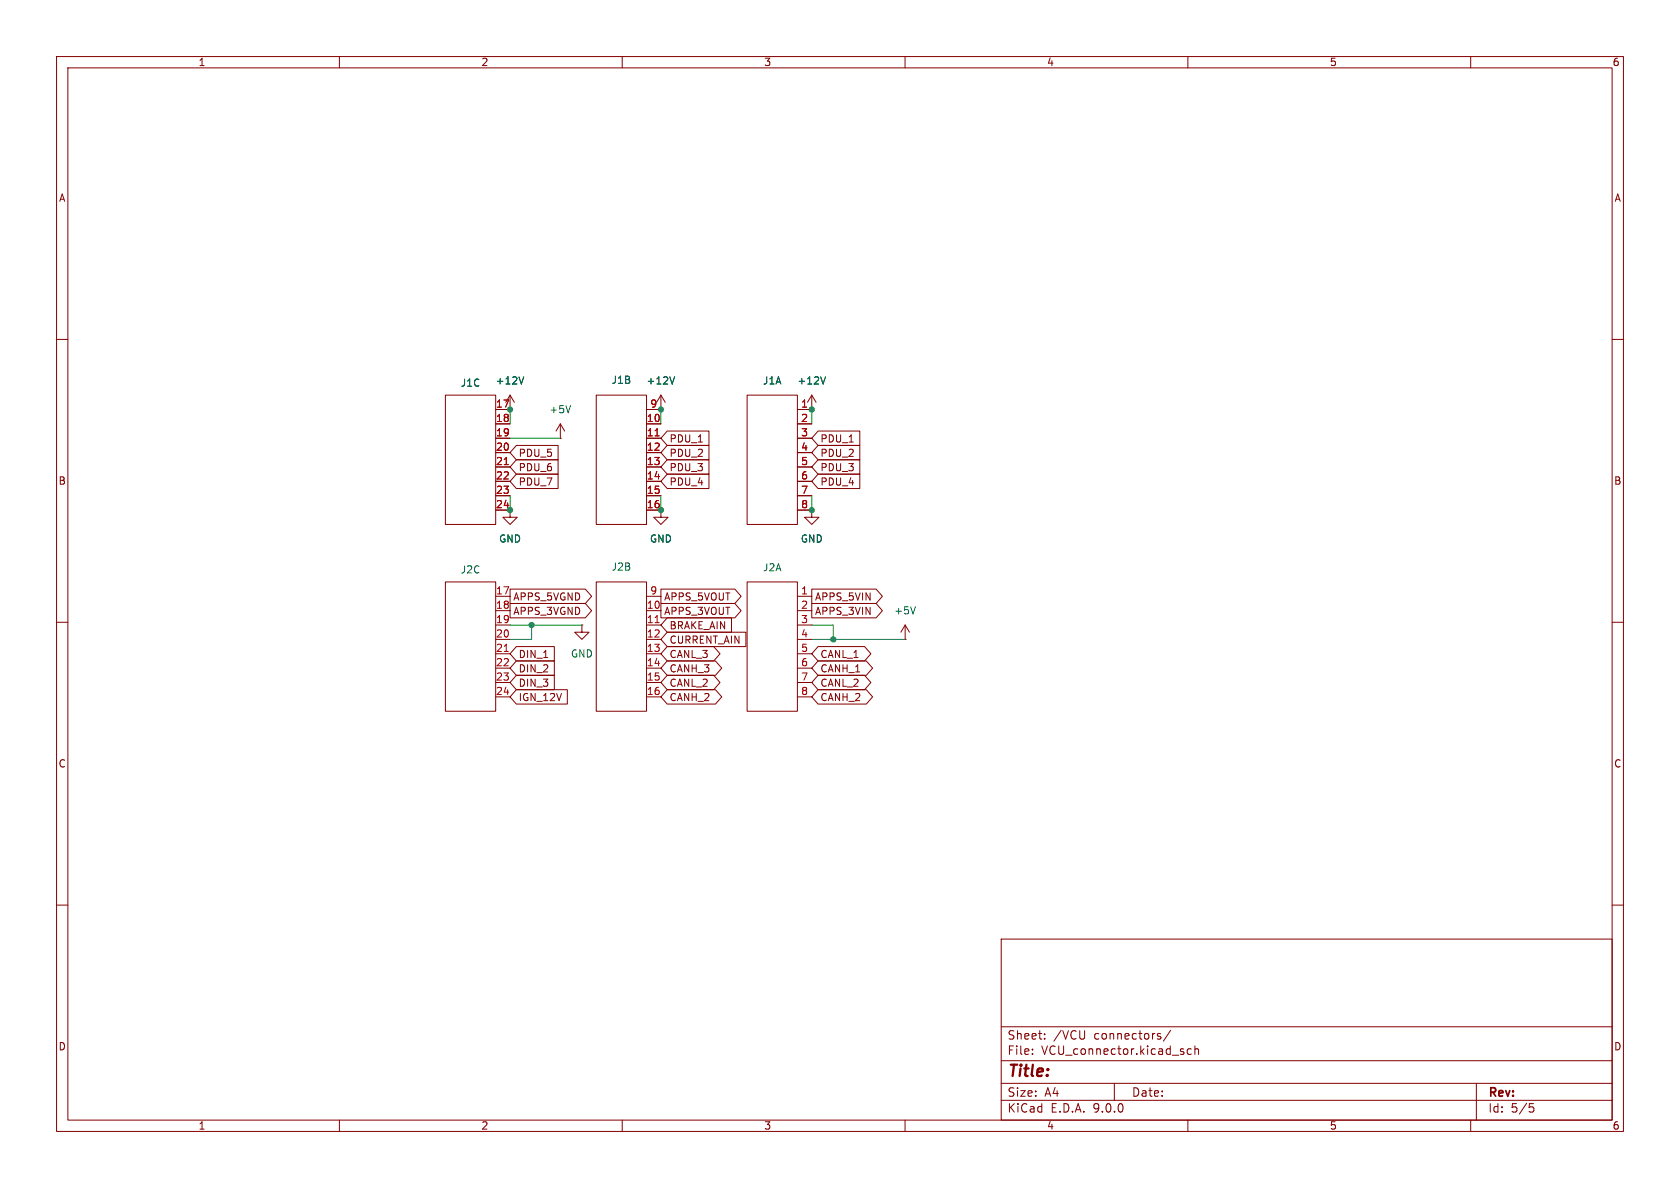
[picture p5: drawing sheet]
(kicad_sch
 (version 20250114)
 (generator "eeschema")
 (generator_version "9.0")
 (paper "A4")
 (lib_symbols
  (symbol "HD241:HD241" (exclude_from_sim no) (in_bom yes) (on_board yes)
   (property "Reference" "J" (at 3.81 1.27 0) (effects (font (size 1.27 1.27))))
   (property "Value" "" (at 0 0 0) (effects (font (size 1.27 1.27))))
   (property "Footprint" "" (at 0 0 0) (effects (font (size 1.27 1.27)) (hide yes)))
   (property "Datasheet" "" (at 0 0 0) (effects (font (size 1.27 1.27)) (hide yes)))
   (property "Description" "" (at 0 0 0) (effects (font (size 1.27 1.27)) (hide yes)))
   (symbol "HD241_0_1"
    (rectangle (start 0 0) (end 8.89 -22.86) (stroke (width 0) (type default)) (fill (type none))))
   (symbol "HD241_1_1"
    (pin bidirectional line (at 11.43 -2.54 180) (length 2.54) (name "" (effects (font (size 1.27 1.27)))) (number "1" (effects (font (size 1.27 1.27)))))
    (pin bidirectional line (at 11.43 -5.08 180) (length 2.54) (name "" (effects (font (size 1.27 1.27)))) (number "2" (effects (font (size 1.27 1.27)))))
    (pin bidirectional line (at 11.43 -7.62 180) (length 2.54) (name "" (effects (font (size 1.27 1.27)))) (number "3" (effects (font (size 1.27 1.27)))))
    (pin bidirectional line (at 11.43 -10.16 180) (length 2.54) (name "" (effects (font (size 1.27 1.27)))) (number "4" (effects (font (size 1.27 1.27)))))
    (pin bidirectional line (at 11.43 -12.7 180) (length 2.54) (name "" (effects (font (size 1.27 1.27)))) (number "5" (effects (font (size 1.27 1.27)))))
    (pin bidirectional line (at 11.43 -15.24 180) (length 2.54) (name "" (effects (font (size 1.27 1.27)))) (number "6" (effects (font (size 1.27 1.27)))))
    (pin bidirectional line (at 11.43 -17.78 180) (length 2.54) (name "" (effects (font (size 1.27 1.27)))) (number "7" (effects (font (size 1.27 1.27)))))
    (pin bidirectional line (at 11.43 -20.32 180) (length 2.54) (name "" (effects (font (size 1.27 1.27)))) (number "8" (effects (font (size 1.27 1.27))))))
   (symbol "HD241_2_1"
    (pin bidirectional line (at 11.43 -2.54 180) (length 2.54) (name "" (effects (font (size 1.27 1.27)))) (number "9" (effects (font (size 1.27 1.27)))))
    (pin bidirectional line (at 11.43 -5.08 180) (length 2.54) (name "" (effects (font (size 1.27 1.27)))) (number "10" (effects (font (size 1.27 1.27)))))
    (pin bidirectional line (at 11.43 -7.62 180) (length 2.54) (name "" (effects (font (size 1.27 1.27)))) (number "11" (effects (font (size 1.27 1.27)))))
    (pin bidirectional line (at 11.43 -10.16 180) (length 2.54) (name "" (effects (font (size 1.27 1.27)))) (number "12" (effects (font (size 1.27 1.27)))))
    (pin bidirectional line (at 11.43 -12.7 180) (length 2.54) (name "" (effects (font (size 1.27 1.27)))) (number "13" (effects (font (size 1.27 1.27)))))
    (pin bidirectional line (at 11.43 -15.24 180) (length 2.54) (name "" (effects (font (size 1.27 1.27)))) (number "14" (effects (font (size 1.27 1.27)))))
    (pin bidirectional line (at 11.43 -17.78 180) (length 2.54) (name "" (effects (font (size 1.27 1.27)))) (number "15" (effects (font (size 1.27 1.27)))))
    (pin bidirectional line (at 11.43 -20.32 180) (length 2.54) (name "" (effects (font (size 1.27 1.27)))) (number "16" (effects (font (size 1.27 1.27))))))
   (symbol "HD241_3_1"
    (pin bidirectional line (at 11.43 -2.54 180) (length 2.54) (name "" (effects (font (size 1.27 1.27)))) (number "17" (effects (font (size 1.27 1.27)))))
    (pin bidirectional line (at 11.43 -5.08 180) (length 2.54) (name "" (effects (font (size 1.27 1.27)))) (number "18" (effects (font (size 1.27 1.27)))))
    (pin bidirectional line (at 11.43 -7.62 180) (length 2.54) (name "" (effects (font (size 1.27 1.27)))) (number "19" (effects (font (size 1.27 1.27)))))
    (pin bidirectional line (at 11.43 -10.16 180) (length 2.54) (name "" (effects (font (size 1.27 1.27)))) (number "20" (effects (font (size 1.27 1.27)))))
    (pin bidirectional line (at 11.43 -12.7 180) (length 2.54) (name "" (effects (font (size 1.27 1.27)))) (number "21" (effects (font (size 1.27 1.27)))))
    (pin bidirectional line (at 11.43 -15.24 180) (length 2.54) (name "" (effects (font (size 1.27 1.27)))) (number "22" (effects (font (size 1.27 1.27)))))
    (pin bidirectional line (at 11.43 -17.78 180) (length 2.54) (name "" (effects (font (size 1.27 1.27)))) (number "23" (effects (font (size 1.27 1.27)))))
    (pin bidirectional line (at 11.43 -20.32 180) (length 2.54) (name "" (effects (font (size 1.27 1.27)))) (number "24" (effects (font (size 1.27 1.27))))))
   (embedded_fonts no))
  (symbol "power:+12V"
   (power)
   (pin_numbers (hide yes))
   (pin_names
    (offset 0) (hide yes)) (exclude_from_sim no) (in_bom yes) (on_board yes)
   (property "Reference" "#PWR" (at 0 -3.81 0) (effects (font (size 1.27 1.27)) (hide yes)))
   (property "Value" "+12V" (at 0 3.556 0) (effects (font (size 1.27 1.27))))
   (property "Footprint" "" (at 0 0 0) (effects (font (size 1.27 1.27)) (hide yes)))
   (property "Datasheet" "" (at 0 0 0) (effects (font (size 1.27 1.27)) (hide yes)))
   (property "Description" "Power symbol creates a global label with name \"+12V\"" (at 0 0 0) (effects (font (size 1.27 1.27)) (hide yes)))
   (symbol "+12V_0_1"
    (polyline (pts (xy -0.762 1.27) (xy 0 2.54)) (stroke (width 0) (type default)) (fill (type none)))
    (polyline (pts (xy 0 2.54) (xy 0.762 1.27)) (stroke (width 0) (type default)) (fill (type none)))
    (polyline (pts (xy 0 0) (xy 0 2.54)) (stroke (width 0) (type default)) (fill (type none))))
   (symbol "+12V_1_1"
    (pin power_in line (at 0 0 90) (length 0) (name "~" (effects (font (size 1.27 1.27)))) (number "1" (effects (font (size 1.27 1.27))))))
   (embedded_fonts no))
  (symbol "power:+5V"
   (power)
   (pin_numbers (hide yes))
   (pin_names
    (offset 0) (hide yes)) (exclude_from_sim no) (in_bom yes) (on_board yes)
   (property "Reference" "#PWR" (at 0 -3.81 0) (effects (font (size 1.27 1.27)) (hide yes)))
   (property "Value" "+5V" (at 0 3.556 0) (effects (font (size 1.27 1.27))))
   (property "Footprint" "" (at 0 0 0) (effects (font (size 1.27 1.27)) (hide yes)))
   (property "Datasheet" "" (at 0 0 0) (effects (font (size 1.27 1.27)) (hide yes)))
   (property "Description" "Power symbol creates a global label with name \"+5V\"" (at 0 0 0) (effects (font (size 1.27 1.27)) (hide yes)))
   (symbol "+5V_0_1"
    (polyline (pts (xy -0.762 1.27) (xy 0 2.54)) (stroke (width 0) (type default)) (fill (type none)))
    (polyline (pts (xy 0 2.54) (xy 0.762 1.27)) (stroke (width 0) (type default)) (fill (type none)))
    (polyline (pts (xy 0 0) (xy 0 2.54)) (stroke (width 0) (type default)) (fill (type none))))
   (symbol "+5V_1_1"
    (pin power_in line (at 0 0 90) (length 0) (name "~" (effects (font (size 1.27 1.27)))) (number "1" (effects (font (size 1.27 1.27))))))
   (embedded_fonts no))
  (symbol "power:GND"
   (power)
   (pin_numbers (hide yes))
   (pin_names
    (offset 0) (hide yes)) (exclude_from_sim no) (in_bom yes) (on_board yes)
   (property "Reference" "#PWR" (at 0 -6.35 0) (effects (font (size 1.27 1.27)) (hide yes)))
   (property "Value" "GND" (at 0 -3.81 0) (effects (font (size 1.27 1.27))))
   (property "Footprint" "" (at 0 0 0) (effects (font (size 1.27 1.27)) (hide yes)))
   (property "Datasheet" "" (at 0 0 0) (effects (font (size 1.27 1.27)) (hide yes)))
   (property "Description" "Power symbol creates a global label with name \"GND\" , ground" (at 0 0 0) (effects (font (size 1.27 1.27)) (hide yes)))
   (symbol "GND_0_1"
    (polyline (pts (xy 0 0) (xy 0 -1.27) (xy 1.27 -1.27) (xy 0 -2.54) (xy -1.27 -1.27) (xy 0 -1.27)) (stroke (width 0) (type default)) (fill (type none))))
   (symbol "GND_1_1"
    (pin power_in line (at 0 0 270) (length 0) (name "~" (effects (font (size 1.27 1.27)))) (number "1" (effects (font (size 1.27 1.27))))))
   (embedded_fonts no)))
 (junction
  (at 90.17 72.39)
  (diameter 0)
  (color 0 0 0 0))
 (junction
  (at 143.51 72.39)
  (diameter 0)
  (color 0 0 0 0))
 (junction
  (at 147.32 113.03)
  (diameter 0)
  (color 0 0 0 0))
 (junction
  (at 90.17 90.17)
  (diameter 0)
  (color 0 0 0 0))
 (junction
  (at 93.98 110.49)
  (diameter 0)
  (color 0 0 0 0))
 (junction
  (at 143.51 90.17)
  (diameter 0)
  (color 0 0 0 0))
 (junction
  (at 116.84 90.17)
  (diameter 0)
  (color 0 0 0 0))
 (junction
  (at 116.84 72.39)
  (diameter 0)
  (color 0 0 0 0))
 (wire
  (pts (xy 147.32 113.03) (xy 160.02 113.03))
  (stroke (width 0) (type default)))
 (wire
  (pts (xy 99.06 77.47) (xy 90.17 77.47))
  (stroke (width 0) (type default)))
 (wire
  (pts (xy 116.84 90.17) (xy 116.84 87.63))
  (stroke (width 0) (type default)))
 (wire
  (pts (xy 143.51 113.03) (xy 147.32 113.03))
  (stroke (width 0) (type default)))
 (wire
  (pts (xy 93.98 110.49) (xy 90.17 110.49))
  (stroke (width 0) (type default)))
 (wire
  (pts (xy 147.32 110.49) (xy 143.51 110.49))
  (stroke (width 0) (type default)))
 (wire
  (pts (xy 90.17 113.03) (xy 93.98 113.03))
  (stroke (width 0) (type default)))
 (wire
  (pts (xy 143.51 90.17) (xy 143.51 87.63))
  (stroke (width 0) (type default)))
 (wire
  (pts (xy 93.98 110.49) (xy 93.98 113.03))
  (stroke (width 0) (type default)))
 (wire
  (pts (xy 93.98 110.49) (xy 102.87 110.49))
  (stroke (width 0) (type default)))
 (wire
  (pts (xy 116.84 72.39) (xy 116.84 74.93))
  (stroke (width 0) (type default)))
 (wire
  (pts (xy 143.51 72.39) (xy 143.51 74.93))
  (stroke (width 0) (type default)))
 (wire
  (pts (xy 147.32 113.03) (xy 147.32 110.49))
  (stroke (width 0) (type default)))
 (wire
  (pts (xy 90.17 72.39) (xy 90.17 74.93))
  (stroke (width 0) (type default)))
 (wire
  (pts (xy 90.17 90.17) (xy 90.17 87.63))
  (stroke (width 0) (type default)))
 (global_label "PDU_1"
  (shape input)
  (at 116.84 77.47 0)
  (fields_autoplaced yes)
  (effects (font (size 1.27 1.27)) (justify left))
  (property "Intersheetrefs" "${INTERSHEET_REFS}" (at 125.8728 77.47 0) (effects (font (size 1.27 1.27)) (justify left) (hide yes))))
 (global_label "CANH_2"
  (shape bidirectional)
  (at 116.84 123.19 0)
  (fields_autoplaced yes)
  (effects (font (size 1.27 1.27)) (justify left))
  (property "Intersheetrefs" "${INTERSHEET_REFS}" (at 127.8308 123.19 0) (effects (font (size 1.27 1.27)) (justify left) (hide yes))))
 (global_label "CANL_1"
  (shape bidirectional)
  (at 143.51 115.57 0)
  (fields_autoplaced yes)
  (effects (font (size 1.27 1.27)) (justify left))
  (property "Intersheetrefs" "${INTERSHEET_REFS}" (at 154.8032 115.57 0) (effects (font (size 1.27 1.27)) (justify left) (hide yes))))
 (global_label "IGN_12V"
  (shape input)
  (at 90.17 123.19 0)
  (fields_autoplaced yes)
  (effects (font (size 1.27 1.27)) (justify left))
  (property "Intersheetrefs" "${INTERSHEET_REFS}" (at 100.8357 123.19 0) (effects (font (size 1.27 1.27)) (justify left) (hide yes))))
 (global_label "APPS_5VOUT"
  (shape output)
  (at 116.84 105.41 0)
  (fields_autoplaced yes)
  (effects (font (size 1.27 1.27)) (justify left))
  (property "Intersheetrefs" "${INTERSHEET_REFS}" (at 131.5576 105.41 0) (effects (font (size 1.27 1.27)) (justify left) (hide yes))))
 (global_label "APPS_5VGND"
  (shape output)
  (at 90.17 105.41 0)
  (fields_autoplaced yes)
  (effects (font (size 1.27 1.27)) (justify left))
  (property "Intersheetrefs" "${INTERSHEET_REFS}" (at 105.1295 105.41 0) (effects (font (size 1.27 1.27)) (justify left) (hide yes))))
 (global_label "PDU_5"
  (shape input)
  (at 90.17 80.01 0)
  (fields_autoplaced yes)
  (effects (font (size 1.27 1.27)) (justify left))
  (property "Intersheetrefs" "${INTERSHEET_REFS}" (at 99.2028 80.01 0) (effects (font (size 1.27 1.27)) (justify left) (hide yes))))
 (global_label "CANH_3"
  (shape bidirectional)
  (at 116.84 118.11 0)
  (fields_autoplaced yes)
  (effects (font (size 1.27 1.27)) (justify left))
  (property "Intersheetrefs" "${INTERSHEET_REFS}" (at 127.8308 118.11 0) (effects (font (size 1.27 1.27)) (justify left) (hide yes))))
 (global_label "DIN_3"
  (shape input)
  (at 90.17 120.65 0)
  (fields_autoplaced yes)
  (effects (font (size 1.27 1.27)) (justify left))
  (property "Intersheetrefs" "${INTERSHEET_REFS}" (at 98.5376 120.65 0) (effects (font (size 1.27 1.27)) (justify left) (hide yes))))
 (global_label "PDU_6"
  (shape input)
  (at 90.17 82.55 0)
  (fields_autoplaced yes)
  (effects (font (size 1.27 1.27)) (justify left))
  (property "Intersheetrefs" "${INTERSHEET_REFS}" (at 99.2028 82.55 0) (effects (font (size 1.27 1.27)) (justify left) (hide yes))))
 (global_label "CANL_3"
  (shape bidirectional)
  (at 116.84 115.57 0)
  (fields_autoplaced yes)
  (effects (font (size 1.27 1.27)) (justify left))
  (property "Intersheetrefs" "${INTERSHEET_REFS}" (at 128.1332 115.57 0) (effects (font (size 1.27 1.27)) (justify left) (hide yes))))
 (global_label "PDU_4"
  (shape input)
  (at 116.84 85.09 0)
  (fields_autoplaced yes)
  (effects (font (size 1.27 1.27)) (justify left))
  (property "Intersheetrefs" "${INTERSHEET_REFS}" (at 125.8728 85.09 0) (effects (font (size 1.27 1.27)) (justify left) (hide yes))))
 (global_label "CANH_2"
  (shape bidirectional)
  (at 143.51 123.19 0)
  (fields_autoplaced yes)
  (effects (font (size 1.27 1.27)) (justify left))
  (property "Intersheetrefs" "${INTERSHEET_REFS}" (at 154.5008 123.19 0) (effects (font (size 1.27 1.27)) (justify left) (hide yes))))
 (global_label "APPS_3VIN"
  (shape output)
  (at 143.51 107.95 0)
  (fields_autoplaced yes)
  (effects (font (size 1.27 1.27)) (justify left))
  (property "Intersheetrefs" "${INTERSHEET_REFS}" (at 156.5343 107.95 0) (effects (font (size 1.27 1.27)) (justify left) (hide yes))))
 (global_label "CANL_2"
  (shape bidirectional)
  (at 116.84 120.65 0)
  (fields_autoplaced yes)
  (effects (font (size 1.27 1.27)) (justify left))
  (property "Intersheetrefs" "${INTERSHEET_REFS}" (at 128.1332 120.65 0) (effects (font (size 1.27 1.27)) (justify left) (hide yes))))
 (global_label "APPS_5VIN"
  (shape output)
  (at 143.51 105.41 0)
  (fields_autoplaced yes)
  (effects (font (size 1.27 1.27)) (justify left))
  (property "Intersheetrefs" "${INTERSHEET_REFS}" (at 156.5343 105.41 0) (effects (font (size 1.27 1.27)) (justify left) (hide yes))))
 (global_label "PDU_3"
  (shape input)
  (at 143.51 82.55 0)
  (fields_autoplaced yes)
  (effects (font (size 1.27 1.27)) (justify left))
  (property "Intersheetrefs" "${INTERSHEET_REFS}" (at 152.5428 82.55 0) (effects (font (size 1.27 1.27)) (justify left) (hide yes))))
 (global_label "PDU_2"
  (shape input)
  (at 143.51 80.01 0)
  (fields_autoplaced yes)
  (effects (font (size 1.27 1.27)) (justify left))
  (property "Intersheetrefs" "${INTERSHEET_REFS}" (at 152.5428 80.01 0) (effects (font (size 1.27 1.27)) (justify left) (hide yes))))
 (global_label "BRAKE_AIN"
  (shape input)
  (at 116.84 110.49 0)
  (fields_autoplaced yes)
  (effects (font (size 1.27 1.27)) (justify left))
  (property "Intersheetrefs" "${INTERSHEET_REFS}" (at 129.8643 110.49 0) (effects (font (size 1.27 1.27)) (justify left) (hide yes))))
 (global_label "APPS_3VOUT"
  (shape output)
  (at 116.84 107.95 0)
  (fields_autoplaced yes)
  (effects (font (size 1.27 1.27)) (justify left))
  (property "Intersheetrefs" "${INTERSHEET_REFS}" (at 131.5576 107.95 0) (effects (font (size 1.27 1.27)) (justify left) (hide yes))))
 (global_label "PDU_7"
  (shape input)
  (at 90.17 85.09 0)
  (fields_autoplaced yes)
  (effects (font (size 1.27 1.27)) (justify left))
  (property "Intersheetrefs" "${INTERSHEET_REFS}" (at 99.2028 85.09 0) (effects (font (size 1.27 1.27)) (justify left) (hide yes))))
 (global_label "APPS_3VGND"
  (shape output)
  (at 90.17 107.95 0)
  (fields_autoplaced yes)
  (effects (font (size 1.27 1.27)) (justify left))
  (property "Intersheetrefs" "${INTERSHEET_REFS}" (at 105.1295 107.95 0) (effects (font (size 1.27 1.27)) (justify left) (hide yes))))
 (global_label "PDU_2"
  (shape input)
  (at 116.84 80.01 0)
  (fields_autoplaced yes)
  (effects (font (size 1.27 1.27)) (justify left))
  (property "Intersheetrefs" "${INTERSHEET_REFS}" (at 125.8728 80.01 0) (effects (font (size 1.27 1.27)) (justify left) (hide yes))))
 (global_label "PDU_4"
  (shape input)
  (at 143.51 85.09 0)
  (fields_autoplaced yes)
  (effects (font (size 1.27 1.27)) (justify left))
  (property "Intersheetrefs" "${INTERSHEET_REFS}" (at 152.5428 85.09 0) (effects (font (size 1.27 1.27)) (justify left) (hide yes))))
 (global_label "PDU_1"
  (shape input)
  (at 143.51 77.47 0)
  (fields_autoplaced yes)
  (effects (font (size 1.27 1.27)) (justify left))
  (property "Intersheetrefs" "${INTERSHEET_REFS}" (at 152.5428 77.47 0) (effects (font (size 1.27 1.27)) (justify left) (hide yes))))
 (global_label "CANH_1"
  (shape bidirectional)
  (at 143.51 118.11 0)
  (fields_autoplaced yes)
  (effects (font (size 1.27 1.27)) (justify left))
  (property "Intersheetrefs" "${INTERSHEET_REFS}" (at 154.5008 118.11 0) (effects (font (size 1.27 1.27)) (justify left) (hide yes))))
 (global_label "CANL_2"
  (shape bidirectional)
  (at 143.51 120.65 0)
  (fields_autoplaced yes)
  (effects (font (size 1.27 1.27)) (justify left))
  (property "Intersheetrefs" "${INTERSHEET_REFS}" (at 154.8032 120.65 0) (effects (font (size 1.27 1.27)) (justify left) (hide yes))))
 (global_label "CURRENT_AIN"
  (shape input)
  (at 116.84 113.03 0)
  (fields_autoplaced yes)
  (effects (font (size 1.27 1.27)) (justify left))
  (property "Intersheetrefs" "${INTERSHEET_REFS}" (at 132.4043 113.03 0) (effects (font (size 1.27 1.27)) (justify left) (hide yes))))
 (global_label "DIN_1"
  (shape input)
  (at 90.17 115.57 0)
  (fields_autoplaced yes)
  (effects (font (size 1.27 1.27)) (justify left))
  (property "Intersheetrefs" "${INTERSHEET_REFS}" (at 98.5376 115.57 0) (effects (font (size 1.27 1.27)) (justify left) (hide yes))))
 (global_label "DIN_2"
  (shape input)
  (at 90.17 118.11 0)
  (fields_autoplaced yes)
  (effects (font (size 1.27 1.27)) (justify left))
  (property "Intersheetrefs" "${INTERSHEET_REFS}" (at 98.5376 118.11 0) (effects (font (size 1.27 1.27)) (justify left) (hide yes))))
 (global_label "PDU_3"
  (shape input)
  (at 116.84 82.55 0)
  (fields_autoplaced yes)
  (effects (font (size 1.27 1.27)) (justify left))
  (property "Intersheetrefs" "${INTERSHEET_REFS}" (at 125.8728 82.55 0) (effects (font (size 1.27 1.27)) (justify left) (hide yes))))
 (symbol
  (lib_id "power:+12V")
  (at 90.17 72.39 0)
  (unit 1)
  (exclude_from_sim no)
  (in_bom yes)
  (on_board yes)
  (dnp no)
  (fields_autoplaced yes)
  (property "Reference" "#PWR04" (at 90.17 76.2 0) (effects (font (size 1.27 1.27)) (hide yes)))
  (property "Value" "+12V" (at 90.17 67.31 0) (effects (font (size 1.27 1.27))))
  (property "Footprint" "" (at 90.17 72.39 0) (effects (font (size 1.27 1.27)) (hide yes)))
  (property "Datasheet" "" (at 90.17 72.39 0) (effects (font (size 1.27 1.27)) (hide yes)))
  (property "Description" "Power symbol creates a global label with name \"+12V\"" (at 90.17 72.39 0) (effects (font (size 1.27 1.27)) (hide yes)))
  (pin "1")
  (instances (project "VCU V3.2" (path "" (reference "#PWR04") (unit 1))) (project "VCU V3.2" (path "" (reference "#PWR04") (unit 1)))))
 (symbol
  (lib_id "power:+12V")
  (at 143.51 72.39 0)
  (unit 1)
  (exclude_from_sim no)
  (in_bom yes)
  (on_board yes)
  (dnp no)
  (fields_autoplaced yes)
  (property "Reference" "#PWR015" (at 143.51 76.2 0) (effects (font (size 1.27 1.27)) (hide yes)))
  (property "Value" "+12V" (at 143.51 67.31 0) (effects (font (size 1.27 1.27))))
  (property "Footprint" "" (at 143.51 72.39 0) (effects (font (size 1.27 1.27)) (hide yes)))
  (property "Datasheet" "" (at 143.51 72.39 0) (effects (font (size 1.27 1.27)) (hide yes)))
  (property "Description" "Power symbol creates a global label with name \"+12V\"" (at 143.51 72.39 0) (effects (font (size 1.27 1.27)) (hide yes)))
  (pin "1")
  (instances (project "VCU V3.2" (path "" (reference "#PWR015") (unit 1))) (project "VCU V3.2" (path "" (reference "#PWR015") (unit 1)))))
 (symbol
  (lib_id "power:+5V")
  (at 99.06 77.47 0)
  (unit 1)
  (exclude_from_sim no)
  (in_bom yes)
  (on_board yes)
  (dnp no)
  (fields_autoplaced yes)
  (property "Reference" "#PWR08" (at 99.06 81.28 0) (effects (font (size 1.27 1.27)) (hide yes)))
  (property "Value" "+5V" (at 99.06 72.39 0) (effects (font (size 1.27 1.27))))
  (property "Footprint" "" (at 99.06 77.47 0) (effects (font (size 1.27 1.27)) (hide yes)))
  (property "Datasheet" "" (at 99.06 77.47 0) (effects (font (size 1.27 1.27)) (hide yes)))
  (property "Description" "Power symbol creates a global label with name \"+5V\"" (at 99.06 77.47 0) (effects (font (size 1.27 1.27)) (hide yes)))
  (pin "1")
  (instances (project "VCU V3.2" (path "" (reference "#PWR08") (unit 1))) (project "VCU V3.2" (path "" (reference "#PWR08") (unit 1)))))
 (symbol
  (lib_id "power:GND")
  (at 102.87 110.49 0)
  (unit 1)
  (exclude_from_sim no)
  (in_bom yes)
  (on_board yes)
  (dnp no)
  (fields_autoplaced yes)
  (property "Reference" "#PWR010" (at 102.87 116.84 0) (effects (font (size 1.27 1.27)) (hide yes)))
  (property "Value" "GND" (at 102.87 115.57 0) (effects (font (size 1.27 1.27))))
  (property "Footprint" "" (at 102.87 110.49 0) (effects (font (size 1.27 1.27)) (hide yes)))
  (property "Datasheet" "" (at 102.87 110.49 0) (effects (font (size 1.27 1.27)) (hide yes)))
  (property "Description" "Power symbol creates a global label with name \"GND\" , ground" (at 102.87 110.49 0) (effects (font (size 1.27 1.27)) (hide yes)))
  (pin "1")
  (instances (project "VCU V3.2" (path "" (reference "#PWR010") (unit 1))) (project "VCU V3.2" (path "" (reference "#PWR010") (unit 1)))))
 (symbol
  (lib_id "HD241:HD241")
  (at 105.41 102.87 0)
  (unit 2)
  (exclude_from_sim no)
  (in_bom yes)
  (on_board yes)
  (dnp no)
  (fields_autoplaced yes)
  (property "Reference" "J2" (at 109.855 100.203 0) (effects (font (size 1.27 1.27))))
  (property "Value" "~" (at 105.41 102.87 0) (effects (font (size 1.27 1.27))))
  (property "Footprint" "RMC_Connnector:HD241_24pin" (at 105.41 102.87 0) (effects (font (size 1.27 1.27)) (hide yes)))
  (property "Datasheet" "" (at 105.41 102.87 0) (effects (font (size 1.27 1.27)) (hide yes)))
  (property "Description" "" (at 105.41 102.87 0) (effects (font (size 1.27 1.27))))
  (pin "1")
  (pin "2")
  (pin "3")
  (pin "4")
  (pin "5")
  (pin "6")
  (pin "7")
  (pin "8")
  (pin "10")
  (pin "11")
  (pin "12")
  (pin "13")
  (pin "14")
  (pin "15")
  (pin "16")
  (pin "9")
  (pin "17")
  (pin "18")
  (pin "19")
  (pin "20")
  (pin "21")
  (pin "22")
  (pin "23")
  (pin "24")
  (instances (project "VCU V3.2" (path "" (reference "J2") (unit 2))) (project "VCU V3.2" (path "" (reference "J2") (unit 2)))))
 (symbol
  (lib_id "HD241:HD241")
  (at 132.08 102.87 0)
  (unit 1)
  (exclude_from_sim no)
  (in_bom yes)
  (on_board yes)
  (dnp no)
  (fields_autoplaced yes)
  (property "Reference" "J2" (at 136.525 100.33 0) (effects (font (size 1.27 1.27))))
  (property "Value" "~" (at 132.08 102.87 0) (effects (font (size 1.27 1.27))))
  (property "Footprint" "RMC_Connnector:HD241_24pin" (at 132.08 102.87 0) (effects (font (size 1.27 1.27)) (hide yes)))
  (property "Datasheet" "" (at 132.08 102.87 0) (effects (font (size 1.27 1.27)) (hide yes)))
  (property "Description" "" (at 132.08 102.87 0) (effects (font (size 1.27 1.27))))
  (pin "1")
  (pin "2")
  (pin "3")
  (pin "4")
  (pin "5")
  (pin "6")
  (pin "7")
  (pin "8")
  (pin "10")
  (pin "11")
  (pin "12")
  (pin "13")
  (pin "14")
  (pin "15")
  (pin "16")
  (pin "9")
  (pin "17")
  (pin "18")
  (pin "19")
  (pin "20")
  (pin "21")
  (pin "22")
  (pin "23")
  (pin "24")
  (instances (project "VCU V3.2" (path "" (reference "J2") (unit 1))) (project "VCU V3.2" (path "" (reference "J2") (unit 1)))))
 (symbol
  (lib_id "power:GND")
  (at 90.17 90.17 0)
  (unit 1)
  (exclude_from_sim no)
  (in_bom yes)
  (on_board yes)
  (dnp no)
  (fields_autoplaced yes)
  (property "Reference" "#PWR05" (at 90.17 96.52 0) (effects (font (size 1.27 1.27)) (hide yes)))
  (property "Value" "GND" (at 90.17 95.25 0) (effects (font (size 1.27 1.27))))
  (property "Footprint" "" (at 90.17 90.17 0) (effects (font (size 1.27 1.27)) (hide yes)))
  (property "Datasheet" "" (at 90.17 90.17 0) (effects (font (size 1.27 1.27)) (hide yes)))
  (property "Description" "Power symbol creates a global label with name \"GND\" , ground" (at 90.17 90.17 0) (effects (font (size 1.27 1.27)) (hide yes)))
  (pin "1")
  (instances (project "VCU V3.2" (path "" (reference "#PWR05") (unit 1))) (project "VCU V3.2" (path "" (reference "#PWR05") (unit 1)))))
 (symbol
  (lib_id "HD241:HD241")
  (at 78.74 69.85 0)
  (unit 3)
  (exclude_from_sim no)
  (in_bom yes)
  (on_board yes)
  (dnp no)
  (fields_autoplaced yes)
  (property "Reference" "J1" (at 83.185 67.691 0) (effects (font (size 1.27 1.27))))
  (property "Value" "~" (at 78.74 69.85 0) (effects (font (size 1.27 1.27))))
  (property "Footprint" "RMC_Connnector:HD241_24pin" (at 78.74 69.85 0) (effects (font (size 1.27 1.27)) (hide yes)))
  (property "Datasheet" "" (at 78.74 69.85 0) (effects (font (size 1.27 1.27)) (hide yes)))
  (property "Description" "" (at 78.74 69.85 0) (effects (font (size 1.27 1.27))))
  (pin "1")
  (pin "2")
  (pin "3")
  (pin "4")
  (pin "5")
  (pin "6")
  (pin "7")
  (pin "8")
  (pin "10")
  (pin "11")
  (pin "12")
  (pin "13")
  (pin "14")
  (pin "15")
  (pin "16")
  (pin "9")
  (pin "17")
  (pin "18")
  (pin "19")
  (pin "20")
  (pin "21")
  (pin "22")
  (pin "23")
  (pin "24")
  (instances (project "VCU V3.2" (path "" (reference "J1") (unit 3))) (project "VCU V3.2" (path "" (reference "J1") (unit 3)))))
 (symbol
  (lib_id "power:+5V")
  (at 160.02 113.03 0)
  (unit 1)
  (exclude_from_sim no)
  (in_bom yes)
  (on_board yes)
  (dnp no)
  (fields_autoplaced yes)
  (property "Reference" "#PWR018" (at 160.02 116.84 0) (effects (font (size 1.27 1.27)) (hide yes)))
  (property "Value" "+5V" (at 160.02 107.95 0) (effects (font (size 1.27 1.27))))
  (property "Footprint" "" (at 160.02 113.03 0) (effects (font (size 1.27 1.27)) (hide yes)))
  (property "Datasheet" "" (at 160.02 113.03 0) (effects (font (size 1.27 1.27)) (hide yes)))
  (property "Description" "Power symbol creates a global label with name \"+5V\"" (at 160.02 113.03 0) (effects (font (size 1.27 1.27)) (hide yes)))
  (pin "1")
  (instances (project "VCU V3.2" (path "" (reference "#PWR018") (unit 1))) (project "VCU V3.2" (path "" (reference "#PWR018") (unit 1)))))
 (symbol
  (lib_id "HD241:HD241")
  (at 105.41 69.85 0)
  (unit 2)
  (exclude_from_sim no)
  (in_bom yes)
  (on_board yes)
  (dnp no)
  (fields_autoplaced yes)
  (property "Reference" "J1" (at 109.855 67.183 0) (effects (font (size 1.27 1.27))))
  (property "Value" "~" (at 105.41 69.85 0) (effects (font (size 1.27 1.27))))
  (property "Footprint" "RMC_Connnector:HD241_24pin" (at 105.41 69.85 0) (effects (font (size 1.27 1.27)) (hide yes)))
  (property "Datasheet" "" (at 105.41 69.85 0) (effects (font (size 1.27 1.27)) (hide yes)))
  (property "Description" "" (at 105.41 69.85 0) (effects (font (size 1.27 1.27))))
  (pin "1")
  (pin "2")
  (pin "3")
  (pin "4")
  (pin "5")
  (pin "6")
  (pin "7")
  (pin "8")
  (pin "10")
  (pin "11")
  (pin "12")
  (pin "13")
  (pin "14")
  (pin "15")
  (pin "16")
  (pin "9")
  (pin "17")
  (pin "18")
  (pin "19")
  (pin "20")
  (pin "21")
  (pin "22")
  (pin "23")
  (pin "24")
  (instances (project "VCU V3.2" (path "" (reference "J1") (unit 2))) (project "VCU V3.2" (path "" (reference "J1") (unit 2)))))
 (symbol
  (lib_id "HD241:HD241")
  (at 132.08 69.85 0)
  (unit 1)
  (exclude_from_sim no)
  (in_bom yes)
  (on_board yes)
  (dnp no)
  (fields_autoplaced yes)
  (property "Reference" "J1" (at 136.525 67.31 0) (effects (font (size 1.27 1.27))))
  (property "Value" "~" (at 132.08 69.85 0) (effects (font (size 1.27 1.27))))
  (property "Footprint" "RMC_Connnector:HD241_24pin" (at 132.08 69.85 0) (effects (font (size 1.27 1.27)) (hide yes)))
  (property "Datasheet" "" (at 132.08 69.85 0) (effects (font (size 1.27 1.27)) (hide yes)))
  (property "Description" "" (at 132.08 69.85 0) (effects (font (size 1.27 1.27))))
  (pin "1")
  (pin "2")
  (pin "3")
  (pin "4")
  (pin "5")
  (pin "6")
  (pin "7")
  (pin "8")
  (pin "10")
  (pin "11")
  (pin "12")
  (pin "13")
  (pin "14")
  (pin "15")
  (pin "16")
  (pin "9")
  (pin "17")
  (pin "18")
  (pin "19")
  (pin "20")
  (pin "21")
  (pin "22")
  (pin "23")
  (pin "24")
  (instances (project "VCU V3.2" (path "" (reference "J1") (unit 1))) (project "VCU V3.2" (path "" (reference "J1") (unit 1)))))
 (symbol
  (lib_id "power:GND")
  (at 143.51 90.17 0)
  (unit 1)
  (exclude_from_sim no)
  (in_bom yes)
  (on_board yes)
  (dnp no)
  (fields_autoplaced yes)
  (property "Reference" "#PWR016" (at 143.51 96.52 0) (effects (font (size 1.27 1.27)) (hide yes)))
  (property "Value" "GND" (at 143.51 95.25 0) (effects (font (size 1.27 1.27))))
  (property "Footprint" "" (at 143.51 90.17 0) (effects (font (size 1.27 1.27)) (hide yes)))
  (property "Datasheet" "" (at 143.51 90.17 0) (effects (font (size 1.27 1.27)) (hide yes)))
  (property "Description" "Power symbol creates a global label with name \"GND\" , ground" (at 143.51 90.17 0) (effects (font (size 1.27 1.27)) (hide yes)))
  (pin "1")
  (instances (project "VCU V3.2" (path "" (reference "#PWR016") (unit 1))) (project "VCU V3.2" (path "" (reference "#PWR016") (unit 1)))))
 (symbol
  (lib_id "power:+12V")
  (at 116.84 72.39 0)
  (unit 1)
  (exclude_from_sim no)
  (in_bom yes)
  (on_board yes)
  (dnp no)
  (fields_autoplaced yes)
  (property "Reference" "#PWR013" (at 116.84 76.2 0) (effects (font (size 1.27 1.27)) (hide yes)))
  (property "Value" "+12V" (at 116.84 67.31 0) (effects (font (size 1.27 1.27))))
  (property "Footprint" "" (at 116.84 72.39 0) (effects (font (size 1.27 1.27)) (hide yes)))
  (property "Datasheet" "" (at 116.84 72.39 0) (effects (font (size 1.27 1.27)) (hide yes)))
  (property "Description" "Power symbol creates a global label with name \"+12V\"" (at 116.84 72.39 0) (effects (font (size 1.27 1.27)) (hide yes)))
  (pin "1")
  (instances (project "VCU V3.2" (path "" (reference "#PWR013") (unit 1))) (project "VCU V3.2" (path "" (reference "#PWR013") (unit 1)))))
 (symbol
  (lib_id "HD241:HD241")
  (at 78.74 102.87 0)
  (unit 3)
  (exclude_from_sim no)
  (in_bom yes)
  (on_board yes)
  (dnp no)
  (fields_autoplaced yes)
  (property "Reference" "J2" (at 83.185 100.711 0) (effects (font (size 1.27 1.27))))
  (property "Value" "~" (at 78.74 102.87 0) (effects (font (size 1.27 1.27))))
  (property "Footprint" "RMC_Connnector:HD241_24pin" (at 78.74 102.87 0) (effects (font (size 1.27 1.27)) (hide yes)))
  (property "Datasheet" "" (at 78.74 102.87 0) (effects (font (size 1.27 1.27)) (hide yes)))
  (property "Description" "" (at 78.74 102.87 0) (effects (font (size 1.27 1.27))))
  (pin "1")
  (pin "2")
  (pin "3")
  (pin "4")
  (pin "5")
  (pin "6")
  (pin "7")
  (pin "8")
  (pin "10")
  (pin "11")
  (pin "12")
  (pin "13")
  (pin "14")
  (pin "15")
  (pin "16")
  (pin "9")
  (pin "17")
  (pin "18")
  (pin "19")
  (pin "20")
  (pin "21")
  (pin "22")
  (pin "23")
  (pin "24")
  (instances (project "VCU V3.2" (path "" (reference "J2") (unit 3))) (project "VCU V3.2" (path "" (reference "J2") (unit 3)))))
 (symbol
  (lib_id "power:GND")
  (at 116.84 90.17 0)
  (unit 1)
  (exclude_from_sim no)
  (in_bom yes)
  (on_board yes)
  (dnp no)
  (fields_autoplaced yes)
  (property "Reference" "#PWR014" (at 116.84 96.52 0) (effects (font (size 1.27 1.27)) (hide yes)))
  (property "Value" "GND" (at 116.84 95.25 0) (effects (font (size 1.27 1.27))))
  (property "Footprint" "" (at 116.84 90.17 0) (effects (font (size 1.27 1.27)) (hide yes)))
  (property "Datasheet" "" (at 116.84 90.17 0) (effects (font (size 1.27 1.27)) (hide yes)))
  (property "Description" "Power symbol creates a global label with name \"GND\" , ground" (at 116.84 90.17 0) (effects (font (size 1.27 1.27)) (hide yes)))
  (pin "1")
  (instances (project "VCU V3.2" (path "" (reference "#PWR014") (unit 1))) (project "VCU V3.2" (path "" (reference "#PWR014") (unit 1))))))
